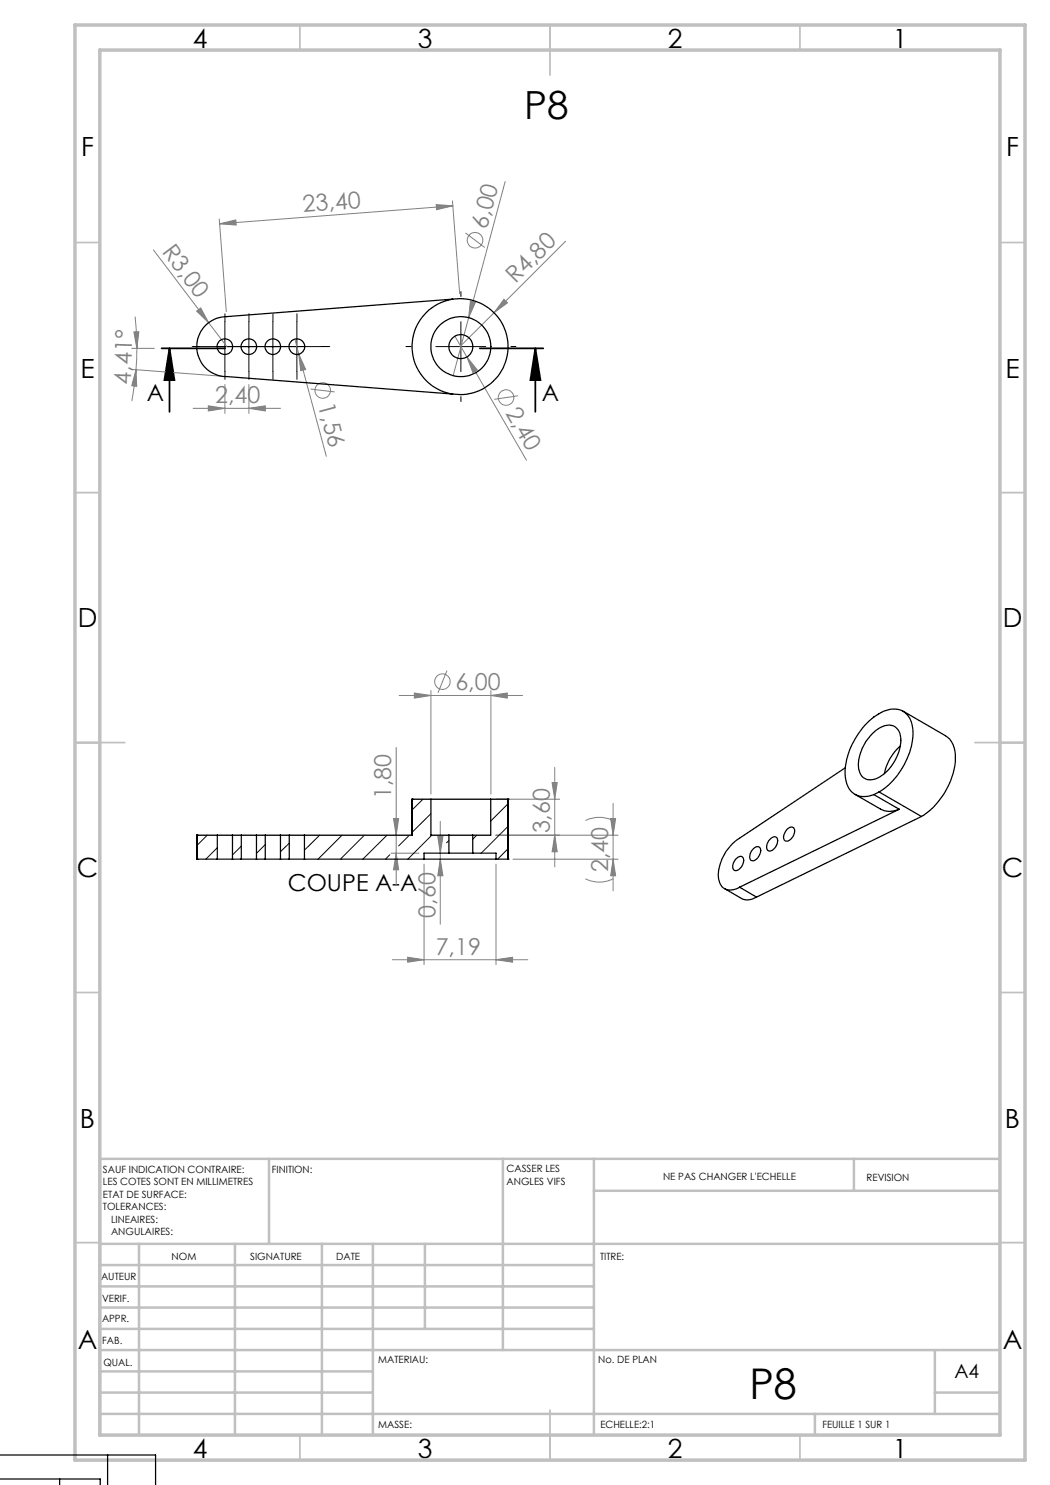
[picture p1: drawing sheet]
<svg xmlns="http://www.w3.org/2000/svg" width="210mm" height="297mm" viewBox="0 0 210 297" stroke-linecap="round" stroke-linejoin="round" font-family="sans-serif">
<g fill="none" stroke="#808080" stroke-width=".2">
<path d="M101 36.3l-10.4 38.8M30.7 50l11 14.6M43.9 43.8l1.4 18.5M43.9 44.8l3.3-.8v1zM87.2 40.9l3.4 .3-3.3 .7zM90.5 40.2l1.4 18.5M90.6 41.2l-46.7 3.6M93.1 46.6l3.8 2.9M100.8 59.9l.7 .7-2.7 1.9zM113.1 48.3l-14.3 14.2M26.2 73.9l18.1 1.3M26.4 69.7h4.5"/>
<path d="M26.8 66.4h1l-.4 3.3zM27 63.3l.4 6.4M27.2 73.9l.1 3.4-.9-.2zM27.2 73.9l-.3 3.2-.5 3.1M27.4 69.7l-.2 4.2M39.3 62.2l.8-.6 1.6 3zM41.7 64.6l3.7 4.7M45 76.9v5.8M49.8 76.9v5.8M59 67.8l.8 3M59.8 70.8l1.3 3.1-1 .3zM59.8 70.8l5.5 20.5"/>
<path d="M62.2 77.8l4.7 .6M91 67.2l14.3 24.9M93.4 71.4l2.1 2.6-.9 .5zM94.1 60.2l1 .3-1.4 3zM98.8 62.5l-6.8 6.8M103.6 79.2l-4.8 .7M38.6 81.7h17.5M41.7 81.2l3.3 .5-3.3 .5zM49.8 81.7l3.3-.5v1zM79.8 139.1h24.7M82.9 138.6l3.3 .5-3.3 .5zM86.2 138.1v20.7"/>
<path d="M89.4 134.1l-1.8 4.5M98.2 139.1l3.3-.5v1zM98.2 138.1v20.7M79.2 149.5v27.5M99.2 159.8h12.7M110.4 156.5h1l-.5 3.3zM110.9 153.5v19.9M78.2 170.6h5.6M78.7 163.7h1l-.5 3.3zM79.2 170.6l.5 3.4h-1zM84.8 172.8v20.1M87.6 167.3h1l-.5 3.3z"/>
<path d="M88.1 171.8l.5 3.4h-1zM88.1 164.3v20.6M99.2 167h24.4M99.2 172.8v20.1M102.6 171.8h21M110.9 167l.5 3.4h-1zM117.1 175.8a6.1 6.1 0 0 0 5.5 0M117.1 164.1a6.4 6.4 0 0 1 5.5 0M122.1 163.7h1l-.5 3.3zM122.6 171.8l.5 3.4h-1zM122.6 160.7v17.5M78.5 191.9h27.1"/>
<path d="M81.5 191.4l3.3 .5-3.3 .5zM99.2 191.9l3.3-.5v1z"/>
<circle cx="95" cy="48.1" r="1.56"/>
<circle cx="64.5" cy="78.1" r="1.55"/>
<circle cx="101.2" cy="79.5" r="1.55"/>
<circle cx="88.5" cy="136.3" r="1.55"/>
</g>
<path d="M32.3 69.7h12.7M33.9 69.7l1 6.3h-2zM33.9 69.7v12.7M96 69.7h12.7M107.1 69.7l1 6.3h-2zM107.1 69.7v12.7" fill="none" stroke="#000" stroke-width=".35"/>
<g fill="none" stroke="#000" stroke-width=".2" stroke-dasharray="30.5 1.3 1.3 1.3">
<path d="M92.2 59.3v-1M40 69.3h-1.6M44.8 69.3h-1.6M45 64.3v-1.5M45 74.3v1.6M49.6 69.3h-1.6M49.8 64.3v-1.5M49.8 74.3v1.6M50 69.3h1.6M54.4 69.3h-1.6M54.6 64.3v-1.5M54.6 74.3v1.6"/>
<path d="M54.8 69.3h1.6M59.4 64.3v-1.5M59.4 74.3v1.6M59.6 69.3h1.6M64.4 69.3h1.6M82.2 69.3h-1M92.2 79.3v1M102.2 69.3h1"/>
</g>
<path d="M40 69.3h24.4M45 64.3v10M49.8 64.3v10M54.6 64.3v10M59.4 64.3v10M87.2 69.3h10M92.2 64.3v10" fill="none" stroke="#000" stroke-width=".2"/>
<g fill="none" stroke="#c0c0c0" stroke-width=".35">
<path d="M60 5v5M110 5v10M160 5v5M15 48.5h5M200 48.5h5M15 98.5h5M200 98.5h5M15 148.5h10M195 148.5h10M15 198.5h5M200 198.5h5M15 248.5h5"/>
<path d="M200 248.5h5M60 287v5M110 282v10M160 287v5"/>
</g>
<g fill="none" stroke="#c0c0c0" stroke-width=".5">
<path d="M53.8 231.8v17M100.6 231.8v38.2M118.8 231.8v55.2M118.8 238.2h81.2M170.8 231.8v6.4M200 231.8h-180v55.2M20 248.8h180M20 257.3h98.8M20 253h98.8M27.8 248.8v38.2M47 248.8v38.2M64.4 248.8v38.2"/>
<path d="M74.6 248.8v38.2M85 248.8v17M20 265.8h98.8M20 261.5h98.8M20 278.5h54.6M20 274.3h54.6M20 270h180M187 278.5h13M187 270v12.8M20 282.8h180M163 282.8v4.2"/>
</g>
<path d="M15 5h190v287h-190zM20 10h180v277h-180z" fill="none" stroke="#c0c0c0" stroke-width=".7"/>
<path d="M107.1 69.7l1 6.3h-2zM33.9 69.7l1 6.3h-2z" fill="#000"/>
<g fill="#808080">
<path d="M39.3 62.2l.8-.6 1.6 3z"/>
<path d="M100.8 59.9l.7 .7-2.7 1.9z"/>
<path d="M94.1 60.2l1 .3-1.4 3z"/>
<path d="M59.8 70.8l1.3 3.1-1 .3z"/>
<path d="M93.4 71.4l2.1 2.6-.9 .5z"/>
<path d="M27.2 73.9l.1 3.4-.9-.2zM26.8 66.4h1l-.4 3.3z"/>
<path d="M98.2 139.1l3.3-.5v1zM82.9 138.6l3.3 .5-3.3 .5zM99.2 191.9l3.3-.5v1zM81.5 191.4l3.3 .5-3.3 .5z"/>
<path d="M41.7 81.2l3.3 .5-3.3 .5zM49.8 81.7l3.3-.5v1z"/>
<path d="M43.9 44.8l3.3-.8v1zM87.2 40.9l3.4 .3-3.3 .7z"/>
<path d="M79.2 170.6l.5 3.4h-1zM78.7 163.7h1l-.5 3.3z"/>
<path d="M110.4 156.5h1l-.5 3.3zM110.9 167l.5 3.4h-1zM122.1 163.7h1l-.5 3.3zM122.6 171.8l.5 3.4h-1zM87.6 167.3h1l-.5 3.3zM88.1 171.8l.5 3.4h-1z"/>
</g>
<g fill="none" stroke="#000" stroke-width=".25">
<path d="M90.5 59.8a9.6 9.6 0 0 0-8.1 9.5 9.6 9.6 0 0 0 8.1 9.5M90.5 59.8a9.6 9.6 0 0 1 11.1 9.5 9.6 9.6 0 0 1-11.1 9.5M90.5 59.8l-45.1 3.5a6 6 0 0 0-6 6 6 6 0 0 0 6 6l45.1 3.5M82.4 159.8h.1M82.4 159.8v7.2h-21.5M82.4 159.8h3.8M86.2 159.8h11.9M86.2 159.8v7.2h3.6M98.1 159.8v7.2h-3.6M98.1 159.8h3.5M101.6 159.8h.1M101.6 159.8v12"/>
<path d="M169.1 153.6l-21.2 14a9.2 9.2 0 0 0-4.2 8.2 2.46 2.46 0 0 0 3.8 1.9l.4-.3M171 158.9l5.1 2.9a4.1 4.1 0 0 0 3.7 .1M174.5 146.7a4 4 0 0 1 4.4-1.4 3.7 3.7 0 0 1 1.1 4.1 8.7 8.7 0 0 1-5.2 6.5 2.39 2.39 0 0 1-3.1-2.6 9.3 9.3 0 0 1 2.8-6.6zM174.8 158.9l5 3M175.8 158.4a14.7 14.7 0 0 0 6.8-12.6 3.8 3.8 0 0 0-4.9-3.8 12 12 0 0 0-7 6.3 10.8 10.8 0 0 0-1.2 8.8 3.7 3.7 0 0 0 5.3 1.8M175.8 158.4l8.5 4.9M175.8 158.4l-1 .5M180.1 149.2a9.6 9.6 0 0 0-3.2 5.5M180.6 142.2l8.5 4.9a4.8 4.8 0 0 1 2 4.7 14.9 14.9 0 0 1-6.8 11.5M39.4 167h.1M39.4 171.8h.1M39.4 167v4.8"/>
<path d="M39.4 167h4.1M39.4 171.8h4.1M43.5 171.8h3M43.5 167h3M43.5 167v4.8M46.5 167v4.8M46.5 167h1.8M46.5 171.8h1.8M48.3 171.8h3M48.3 167h3M48.3 167v4.8M51.3 167v4.8"/>
<path d="M51.3 167h1.8M51.3 171.8h1.8M53.1 167h3M53.1 171.8h3M53.1 167v4.8M56.1 167v4.8M56.1 167h1.8M56.1 171.8h1.8M57.9 171.8h3M57.9 167h3M57.9 167v4.8M60.9 167v4.8"/>
<path d="M60.9 171.8h23.9M84.8 171.8h14.4M89.8 167h4.7M89.8 170.6h4.7M89.8 170.6h-5v1.2M89.8 167v3.6M94.5 170.6h4.7v1.2M94.5 167v3.6M99.2 171.8h2.4M101.6 171.8h.1M144.9 177.7l3.4 2a2.95 2.95 0 0 0 3-.3M147.1 171.9a1.03 1.03 0 0 1 1.5-.4 1.94 1.94 0 0 1-1.7 2.6 1.48 1.48 0 0 1 .2-2.2z"/>
<path d="M147.9 177.4l3.4 2M150.7 169.8a.82 .82 0 0 1 1.1-.4 .82 .82 0 0 1 .3 1.2 1.63 1.63 0 0 1-1.9 1.4 1.82 1.82 0 0 1 .5-2.2zM153.9 168a1.02 1.02 0 0 1 1.5-.4 1.94 1.94 0 0 1-1.7 2.6 1.39 1.39 0 0 1 0-2zM157.4 165.8a.78 .78 0 0 1 .9-.4 .78 .78 0 0 1 .6 .8 2.14 2.14 0 0 1-1.6 2 1.07 1.07 0 0 1-.3-1.7zM179.8 161.9l-31.9 15.5M184.3 163.3l-33 16.1M-.1 295.8h20.1v1.3M-.1 291h21.6M11.9 295.8v1.3M21.5 291h9.6v6.1M21.5 291v6.1"/>
<circle cx="45" cy="69.3" r="1.56"/>
<circle cx="49.8" cy="69.3" r="1.56"/>
<circle cx="54.6" cy="69.3" r="1.56"/>
<circle cx="59.4" cy="69.3" r="1.56"/>
<circle cx="92.2" cy="69.3" r="6"/>
<circle cx="92.2" cy="69.3" r="2.4"/>
</g>
<g fill="none" stroke="#000" stroke-width=".2">
<path d="M84.6 159.8l-2.2 2.2M41.5 167l-2.1 2.1M43.5 169.5l-2.3 2.3M48.3 169.2l-1.8 1.8M53.1 168.9l-1.8 1.8M57.9 168.6l-1.8 1.8M63.9 167l-3 3M68.4 167l-4.8 4.8M72.9 167l-4.8 4.8M77.4 167l-4.8 4.8M78 171l-.9 .8M81.9 167l-2.2 2.2"/>
<path d="M86.2 162.7l-3.8 3.8M86.4 167l-4.8 4.8M89.8 168.1l-.5 .5M95.4 167l-.9 .8M101.6 160.8l-3.5 3.4M101.6 165.3l-5.4 5.3M101.6 169.8l-2.1 2"/>
</g>
<text font-size="8.5" x="149.9" y="279.7">P8</text>
<text font-size="7.8" x="104.9" y="23.7">P8</text>
<g font-size="5.3">
<text x="38.5" y="9.5">4</text>
<text x="83.5" y="9.5">3</text>
<text x="133.6" y="9.5">2</text>
<text x="178.6" y="9.5">1</text>
<text x="16.2" y="31.2">F</text>
<text x="201.2" y="31.2">F</text>
<text x="16.1" y="75.5">E</text>
<text x="201.1" y="75.5">E</text>
<text x="15.5" y="125.5">D</text>
<text x="200.5" y="125.5">D</text>
<text x="15.4" y="175.5">C</text>
<text x="200.4" y="175.5">C</text>
<text x="16" y="225.5">B</text>
<text x="201" y="225.5">B</text>
<text x="15.5" y="269.7">A</text>
<text x="200.5" y="269.7">A</text>
<text x="38.5" y="291.5">4</text>
<text x="83.5" y="291.5">3</text>
<text x="133.6" y="291.5">2</text>
<text x="178.6" y="291.5">1</text>
</g>
<g font-size="4.7" fill="#808080">
<text x="60.7" y="42.4" transform="rotate(-4 60.7 42.4)">23,40</text>
<text x="97.3" y="46" transform="rotate(-75 97.3 46)">6,00</text>
<text x="32.3" y="50.4" transform="rotate(53 32.3 50.4)">R3,00</text>
<text x="103.1" y="56.9" transform="rotate(-45 103.1 56.9)">R4,80</text>
<text x="26.2" y="76.9" transform="rotate(-88 26.2 76.9)">4,41°</text>
<text x="43" y="80.6">2,40</text>
<text x="63.6" y="81" transform="rotate(75 63.6 81)">1,56</text>
<text x="101" y="82.6" transform="rotate(60 101 82.6)">2,40</text>
<text x="91.1" y="138">6,00</text>
<text x="78.2" y="159.8" transform="rotate(-90 78.2 159.8)">1,80</text>
<text x="109.9" y="166.7" transform="rotate(-90 109.9 166.7)">3,60</text>
<text x="121.6" y="174.5" transform="rotate(-90 121.6 174.5)">2,40</text>
<text x="87.1" y="183.5" transform="rotate(-90 87.1 183.5)">0,60</text>
<text x="87.1" y="190.9">7,19</text>
</g>
<g font-size="4.7">
<text x="29.4" y="80.2">A</text>
<text x="108.4" y="80.2">A</text>
<text x="57.5" y="178.3">COUPE A-A</text>
</g>
<text font-size="3.9" x="190.9" y="275.5">A4</text>
<g font-size="2">
<text x="20.6" y="234.6">SAUF INDICATION CONTRAIRE:</text>
<text x="20.6" y="237.1">LES COTES SONT EN MILLIMETRES</text>
<text x="20.6" y="239.6">ETAT DE SURFACE:</text>
<text x="54.4" y="234.6">FINITION:</text>
<text x="101.3" y="234.5">CASSER LES</text>
<text x="101.3" y="237">ANGLES VIFS</text>
<text x="132.6" y="236">NE PAS CHANGER L'ECHELLE</text>
<text x="173.3" y="236.2">REVISION</text>
<text x="20.6" y="242.1">TOLERANCES:</text>
<text x="22.2" y="244.6">LINEAIRES:</text>
<text x="22.2" y="247.1">ANGULAIRES:</text>
<text x="34.3" y="252">NOM</text>
<text x="50" y="251.9">SIGNATURE</text>
<text x="67.2" y="251.9">DATE</text>
<text x="120" y="251.9">TITRE:</text>
<text x="20.2" y="256.1">AUTEUR</text>
<text x="20.4" y="260.3">VERIF.</text>
<text x="20.4" y="264.4">APPR.</text>
<text x="20.5" y="268.8">FAB.</text>
<text x="20.7" y="273.1">QUAL.</text>
<text x="75.7" y="272.5">MATERIAU:</text>
<text x="119.6" y="272.5">No. DE PLAN</text>
<text x="75.6" y="285.5">MASSE:</text>
<text x="120.1" y="285.6">ECHELLE:2:1</text>
<text x="164.5" y="285.6">FEUILLE 1 SUR 1</text>
</g>
</svg>
